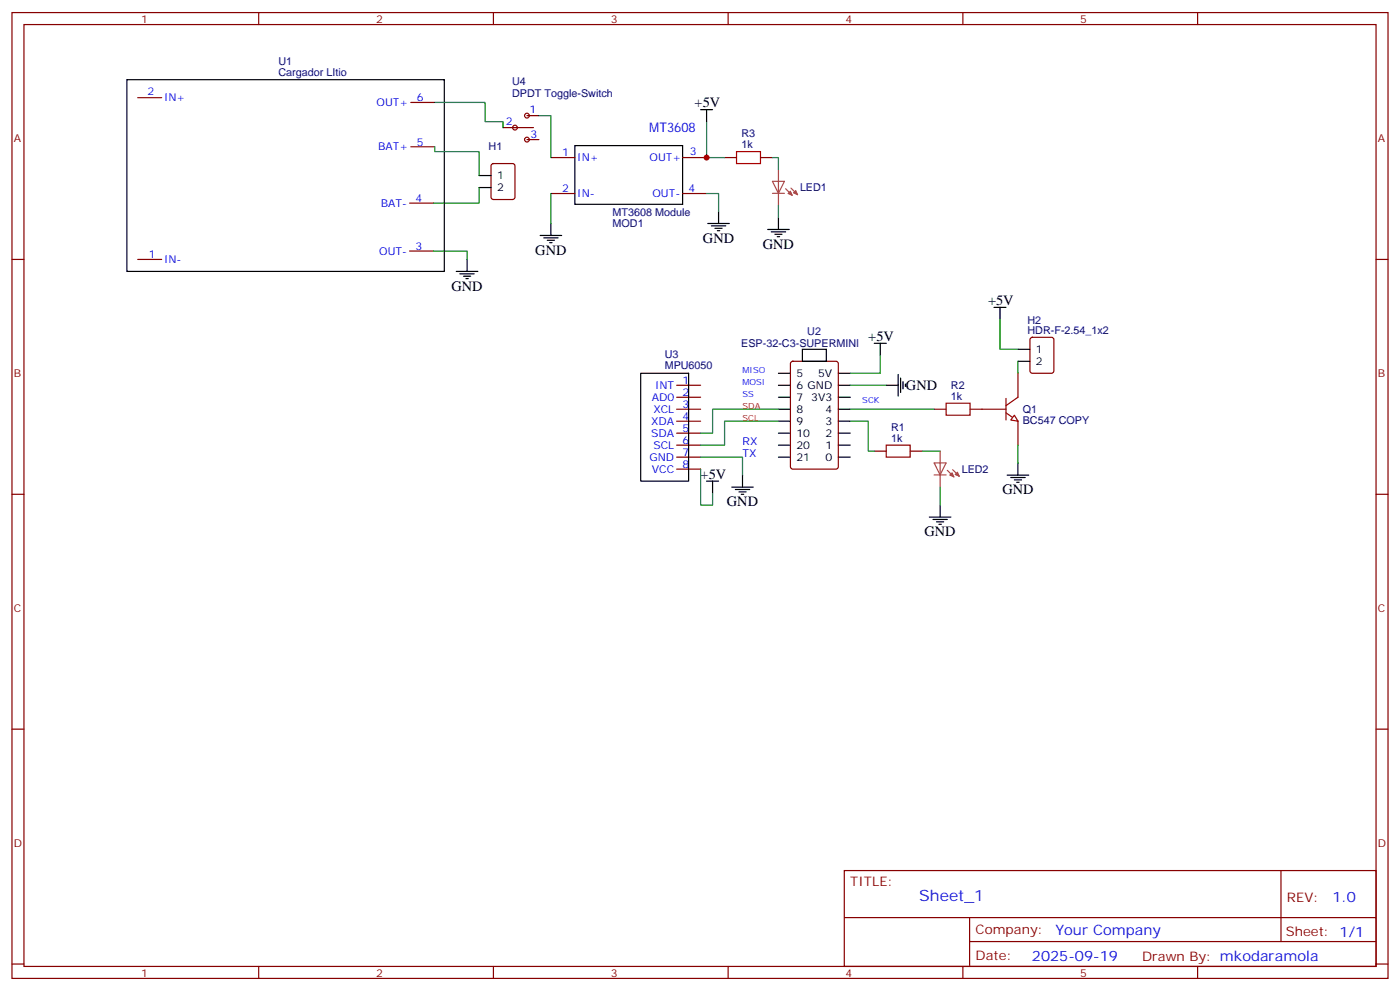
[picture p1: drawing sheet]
<svg xmlns="http://www.w3.org/2000/svg" width="412mm" height="292mm" viewBox="0 0 412 292" stroke-linecap="round" stroke-linejoin="round" font-family="sans-serif">
<g fill="none" stroke="#870000" stroke-width=".35">
<path d="M3.5 3.7h405.4v284.3h-405.4zM7.1 7.2h398.2v277.3h-398.2zM76.2 3.7v3.5M145.3 3.7v3.5M214.5 3.7v3.5M283.6 3.7v3.5M352.8 3.7v3.5M40.6 28.8h7M121 30.2h7.1M120.6 59.8h7.1M121 43.2h7.1M144.9 48.4l.4-.2h5.7l.6 .4 .1 9.4-.5 .7h-5.9l-.6-.4-.1-9.4z"/>
<path d="M162.3 46.4h7M162.3 57h7M201.1 46.4h7M201.1 57h7M3.5 76.4h3.6M40.6 76.4h7M120.6 73.9h7.1M405.3 76.4h3.6M303.6 99.5l.5-.2h5.6l.7 .4v9.5l-.4 .6-5.9 .1-.7-.5v-9.4zM199.3 113.4h7.1M199.3 116.9h7.1M299.9 109.9v7"/>
<path d="M199.3 120.5h7.1M199.3 124h7.1M199.3 127.5h7.1M199.3 131.1h7.1M199.3 134.6h7.1M199.3 138.1h7.1M289.3 120.5h7M299.9 124v7.1M3.5 145.5h3.6M405.3 145.5h3.6M3.5 214.7h3.6M405.3 214.7h3.6"/>
<path d="M248.7 256.3h156.6v28.2h-156.6zM377.3 256.3v20.9M248.7 270.1h156.5M285.6 277.2h119.6M285.6 270.1v14.2M3.5 283.8h3.6M76.2 284.5v3.5M145.3 284.5v3.5M214.5 284.5v3.5M283.6 284.5v3.5M352.8 284.5v3.5M405.3 283.8h3.6"/>
</g>
<path d="M37.4 23.5h93.5v56.4h-93.5zM141.1 51.7h3.5M141.1 55.2h3.5M169.3 42.9h31.8v17.2h-31.8zM188.7 109.9h14.1v31.7h-14.1zM299.9 102.8h3.5M299.9 106.4h3.5" fill="none" stroke="#000" stroke-width=".35"/>
<path d="M296.3 117.3v6.3M299.9 116.9l-3.6 2.5M296.3 121.5l3.6 2.5" fill="none" stroke="#900" stroke-width=".35"/>
<path d="M298.8 122.2l1.1 1.8-2.2-.4z" fill="#fff" stroke="#900" stroke-width=".35"/>
<path d="M227.5 53.4h3.6l-1.8 3.5zM227.5 56.9h3.6M229.3 49.9v7M229.3 57v3.5M231.4 55.6l2 1.9M233 55.4l1.9 1.9M275.2 136.3h3.5l-1.8 3.5zM275.2 139.8h3.5M276.9 132.8v7M276.9 139.9v3.5M279 138.5l2 1.9M280.6 138.3l2 1.9" fill="none" stroke="#a64a4a" stroke-width=".35"/>
<g fill="#a64a4a" stroke="#a64a4a" stroke-width=".29">
<path d="M232.1 57l.7-.7 .6 1.2z"/>
<path d="M233.7 56.8l.7-.7 .5 1.2z"/>
<path d="M279.8 139.9l.7-.7 .5 1.2z"/>
<path d="M281.3 139.7l.7-.7 .6 1.2z"/>
</g>
<path d="M217 44.6h7v3.6h-7zM278.7 118.7h7.1v3.5h-7.1zM261.1 131.1h7v3.5h-7z" fill="none" stroke="#a10000" stroke-width=".35"/>
<g fill="none" stroke="#870000" stroke-width=".35">
<path d="M148.2 37.6h8.9M155.2 34h3.5M155.2 41.1h3.5M213.4 46.4h3.6M224 46.4h3.5M233.1 106.6l.4-.2h12.7l.7 .4v30.6l-.4 .7h-13l-.6-.4-.1-30.6zM257.5 132.8h3.6M268.1 132.8h3.5M275.2 120.5h3.5M285.8 120.5h3.5"/>
<circle cx="151.7" cy="37.6" r=".71"/>
<circle cx="155.2" cy="34" r=".71"/>
<circle cx="155.2" cy="41.1" r=".71"/>
</g>
<g fill="none" stroke="#000" stroke-width=".35">
<path d="M206.4 32.3h3.5M208.1 32.3v3.5M134.4 79.9h6.4M137.6 76.4v3.5M159.1 69.3h6.4M160.2 70h4.2M161.2 70.7h2.1M161.9 71.4h.7M162.3 65.8v3.5M208.5 65.8h6.3M209.5 66.5h4.3M210.6 67.2h2.1"/>
<path d="M211.3 67.9h.7M211.7 62.3v3.5M226.1 67.6h6.4M227.2 68.3h4.2M228.2 69h2.2M229 69.7h.7M229.3 64v3.6M135.5 80.6h4.2M136.5 81.3h2.1M137.2 82h.7M292.8 90.5h3.5M294.6 90.5v3.5"/>
<path d="M229.3 113.4h3.5M229.3 116.9h3.5M229.3 109.9h3.5M236.4 102.8h7v3.6h-7zM246.9 113.4h3.6M246.9 116.9h3.6M246.9 109.9h3.6M257.5 101.1h3.6M259.3 101.1v3.5M261.1 113.4h3.5M264.6 110.2v6.4M265.3 111.3v4.2"/>
<path d="M266 112.4v2.1M266.7 113.1v.7M218.7 139.9v3.5M229.3 134.6h3.5M229.3 131.1h3.5M229.3 127.5h3.5M229.3 124h3.5M229.3 120.5h3.5M246.9 134.6h3.6M246.9 131.1h3.6M246.9 127.5h3.6M246.9 124h3.6"/>
<path d="M246.9 120.5h3.6M296.7 139.9h6.3M299.9 136.3v3.6M208.1 141.6h3.6M209.9 141.6v3.6M215.5 143.4h6.4M216.6 144.1h4.2M217.7 144.8h2.1M218.4 145.5h.7M273.8 152.2h6.3M274.8 152.9h4.2M275.9 153.6h2.1"/>
<path d="M276.6 154.3h.7M276.9 148.7v3.5M297.7 140.6h4.3M298.8 141.3h2.1M299.5 142h.7"/>
</g>
<g fill="none" stroke="#008700" stroke-width=".35">
<path d="M128.1 30.2h14.8v5.6h5.3v1.8M158.7 34h3.6v12.4M208.1 35.8v10.6h5.3M128.1 43.2v1.4h13v7.1M141.1 55.2v4.6h-13.4M162.3 57v8.8M208.1 57h3.6v5.3M227.5 46.4h1.8v3.5M127.7 73.9h9.9v2.5M229.3 60.5v3.5M294.6 94v8.8h5.3M250.5 113.4h10.6"/>
<path d="M259.3 104.6v5.3h-8.8M299.9 106.4v3.5M206.4 134.6h12.3v5.3M206.4 138.1v10.6h3.5v-3.5M229.3 120.5h-19.4v7h-3.5M229.3 124h-15.9v7.1h-7M250.5 124h5.3v8.8h1.7M250.5 120.5h24.7M271.6 132.8h5.3M299.9 131.1v5.2M276.9 143.4v5.3"/>
</g>
<circle cx="208.1" cy="46.4" r=".88" fill="#c00"/>
<text font-size="4.6" fill="#00f" x="270.8" y="265.3">Sheet_1</text>
<g font-size="4.2">
<text x="204.6" y="31.6">+5V</text>
<text x="207.1" y="71.4">GND</text>
<text x="157.7" y="75">GND</text>
<text x="224.7" y="73.2">GND</text>
<text x="133" y="85.5">GND</text>
<text x="291" y="89.8">+5V</text>
<text x="255.8" y="100.4">+5V</text>
<text x="266.9" y="114.8">GND</text>
<text x="206.4" y="140.9">+5V</text>
<text x="214.1" y="149">GND</text>
<text x="295.3" y="145.5">GND</text>
<text x="272.3" y="157.9">GND</text>
</g>
<g font-size="4.2" fill="#00f">
<text x="392.5" y="265.6">1.0</text>
<text x="310.9" y="275.1">Your Company</text>
<text x="304" y="282.9">2025-09-19</text>
</g>
<text font-size="3.9" fill="#00f" x="191.3" y="38.8">MT3608</text>
<g font-size="3.9" fill="#800">
<text x="250.5" y="260.9">TITLE:</text>
<text x="379.1" y="265.6">REV:</text>
<text x="287.4" y="275.1">Company:</text>
<text x="378.7" y="275.7">Sheet: 1/1</text>
<text x="287.4" y="282.8">Date:</text>
<text x="336.4" y="282.8">Drawn By: mkodaramola</text>
</g>
<g font-size="3.2" fill="#800">
<text x="41.6" y="6.7">1</text>
<text x="110.8" y="6.7">2</text>
<text x="179.9" y="6.7">3</text>
<text x="249.1" y="6.7">4</text>
<text x="318.2" y="6.7">5</text>
<text x="4.1" y="41.8">A</text>
<text x="405.9" y="41.8">A</text>
<text x="4.1" y="110.9">B</text>
<text x="405.9" y="110.9">B</text>
<text x="4.1" y="180.1">C</text>
<text x="405.9" y="180.1">C</text>
<text x="4.1" y="249.2">D</text>
<text x="405.9" y="249.2">D</text>
<text x="41.6" y="287.5">1</text>
<text x="110.8" y="287.5">2</text>
<text x="179.9" y="287.5">3</text>
<text x="249.1" y="287.5">4</text>
<text x="318.2" y="287.5">5</text>
</g>
<g font-size="3.2" fill="#000080">
<text x="82" y="22.4">Cargador LItio</text>
<text x="82" y="19.2">U1</text>
<text x="150.9" y="28.6">DPDT Toggle-Switch</text>
<text x="150.9" y="25.2">U4</text>
<text x="218.4" y="40.4">R3</text>
<text x="143.9" y="44.2">H1</text>
<text x="218.4" y="43.6">1k</text>
<text x="235.7" y="56.3">LED1</text>
<text x="180.5" y="63.7">MT3608 Module</text>
<text x="180.5" y="66.8">MOD1</text>
<text x="302.7" y="95.3">H2</text>
<text x="237.8" y="98.6">U2</text>
<text x="302.7" y="98.2">HDR-F-2.54_1x2</text>
<text x="195.8" y="105.5">U3</text>
<text x="218.3" y="102.2">ESP-32-C3-SUPERMINI</text>
<text x="195.8" y="108.7">MPU6050</text>
<text x="280.1" y="117.7">1k</text>
<text x="280.1" y="114.5">R2</text>
<text x="301.3" y="124.7">BC547 COPY</text>
<text x="301.3" y="121.5">Q1</text>
<text x="262.5" y="130">1k</text>
<text x="262.5" y="126.8">R1</text>
<text x="283.3" y="139.2">LED2</text>
</g>
<g font-size="3.2" fill="#00f">
<text x="43.5" y="28">2</text>
<text x="48.3" y="29.8">IN+</text>
<text x="122.8" y="29.8">6</text>
<text x="110.9" y="31.2">OUT+</text>
<text x="155.9" y="33.3">1</text>
<text x="149" y="36.9">2</text>
<text x="156.3" y="40.7">3</text>
<text x="111.4" y="44.3">BAT+</text>
<text x="122.8" y="42.9">5</text>
<text x="165.6" y="46">1</text>
<text x="170" y="47.4">IN+</text>
<text x="191.4" y="47.4">OUT+</text>
<text x="203.2" y="45.7">3</text>
<text x="122.4" y="59.4">4</text>
<text x="165.6" y="56.6">2</text>
<text x="170" y="58">IN-</text>
<text x="192.2" y="58">OUT-</text>
<text x="202.8" y="56.6">4</text>
<text x="112.2" y="60.9">BAT-</text>
<text x="43.8" y="76">1</text>
<text x="48.3" y="77.4">IN-</text>
<text x="111.7" y="75">OUT-</text>
<text x="122.4" y="73.6">3</text>
<text x="201.1" y="113.1">1</text>
<text x="192" y="118">AD0</text>
<text x="192.9" y="114.5">INT</text>
<text x="201.1" y="116.6">2</text>
<text x="191.8" y="125.1">XDA</text>
<text x="192.5" y="121.5">XCL</text>
<text x="201.1" y="120.1">3</text>
<text x="201.1" y="123.6">4</text>
<text x="191.8" y="128.6">SDA</text>
<text x="201.1" y="127.2">5</text>
<text x="201.1" y="130.7">6</text>
<text x="218.7" y="131.1">RX</text>
<text x="191.3" y="135.6">GND</text>
<text x="192.5" y="132.1">SCL</text>
<text x="201.1" y="134.2">7</text>
<text x="201.1" y="137.8">8</text>
<text x="218.7" y="134.6">TX</text>
<text x="192" y="139.2">VCC</text>
</g>
<g font-size="3.2">
<text x="146.4" y="52.7">1</text>
<text x="146.4" y="56.3">2</text>
<text x="305.2" y="103.9">1</text>
<text x="305.2" y="107.4">2</text>
<text x="234.6" y="110.9">5</text>
<text x="241" y="110.9">5V</text>
<text x="234.6" y="118">7</text>
<text x="234.6" y="114.5">6 GND</text>
<text x="239" y="118">3V3</text>
<text x="234.6" y="125.1">9</text>
<text x="234.6" y="121.5">8</text>
<text x="243.2" y="125.1">3</text>
<text x="243.2" y="121.5">4</text>
<text x="234.6" y="128.6">10</text>
<text x="243.2" y="128.6">2</text>
<text x="234.6" y="135.6">21</text>
<text x="234.6" y="132.1">20</text>
<text x="243.2" y="135.6">0</text>
<text x="243.2" y="132.1">1</text>
</g>
<g font-size="2.5" fill="#00f">
<text x="218.7" y="113.4">MOSI</text>
<text x="218.7" y="109.9">MISO</text>
<text x="218.7" y="116.9">SS</text>
<text x="254" y="118.7">SCK</text>
</g>
<g font-size="2.5" fill="#f00">
<text x="218.7" y="120.5">SDA</text>
<text x="218.7" y="124">SCL</text>
</g>
</svg>
